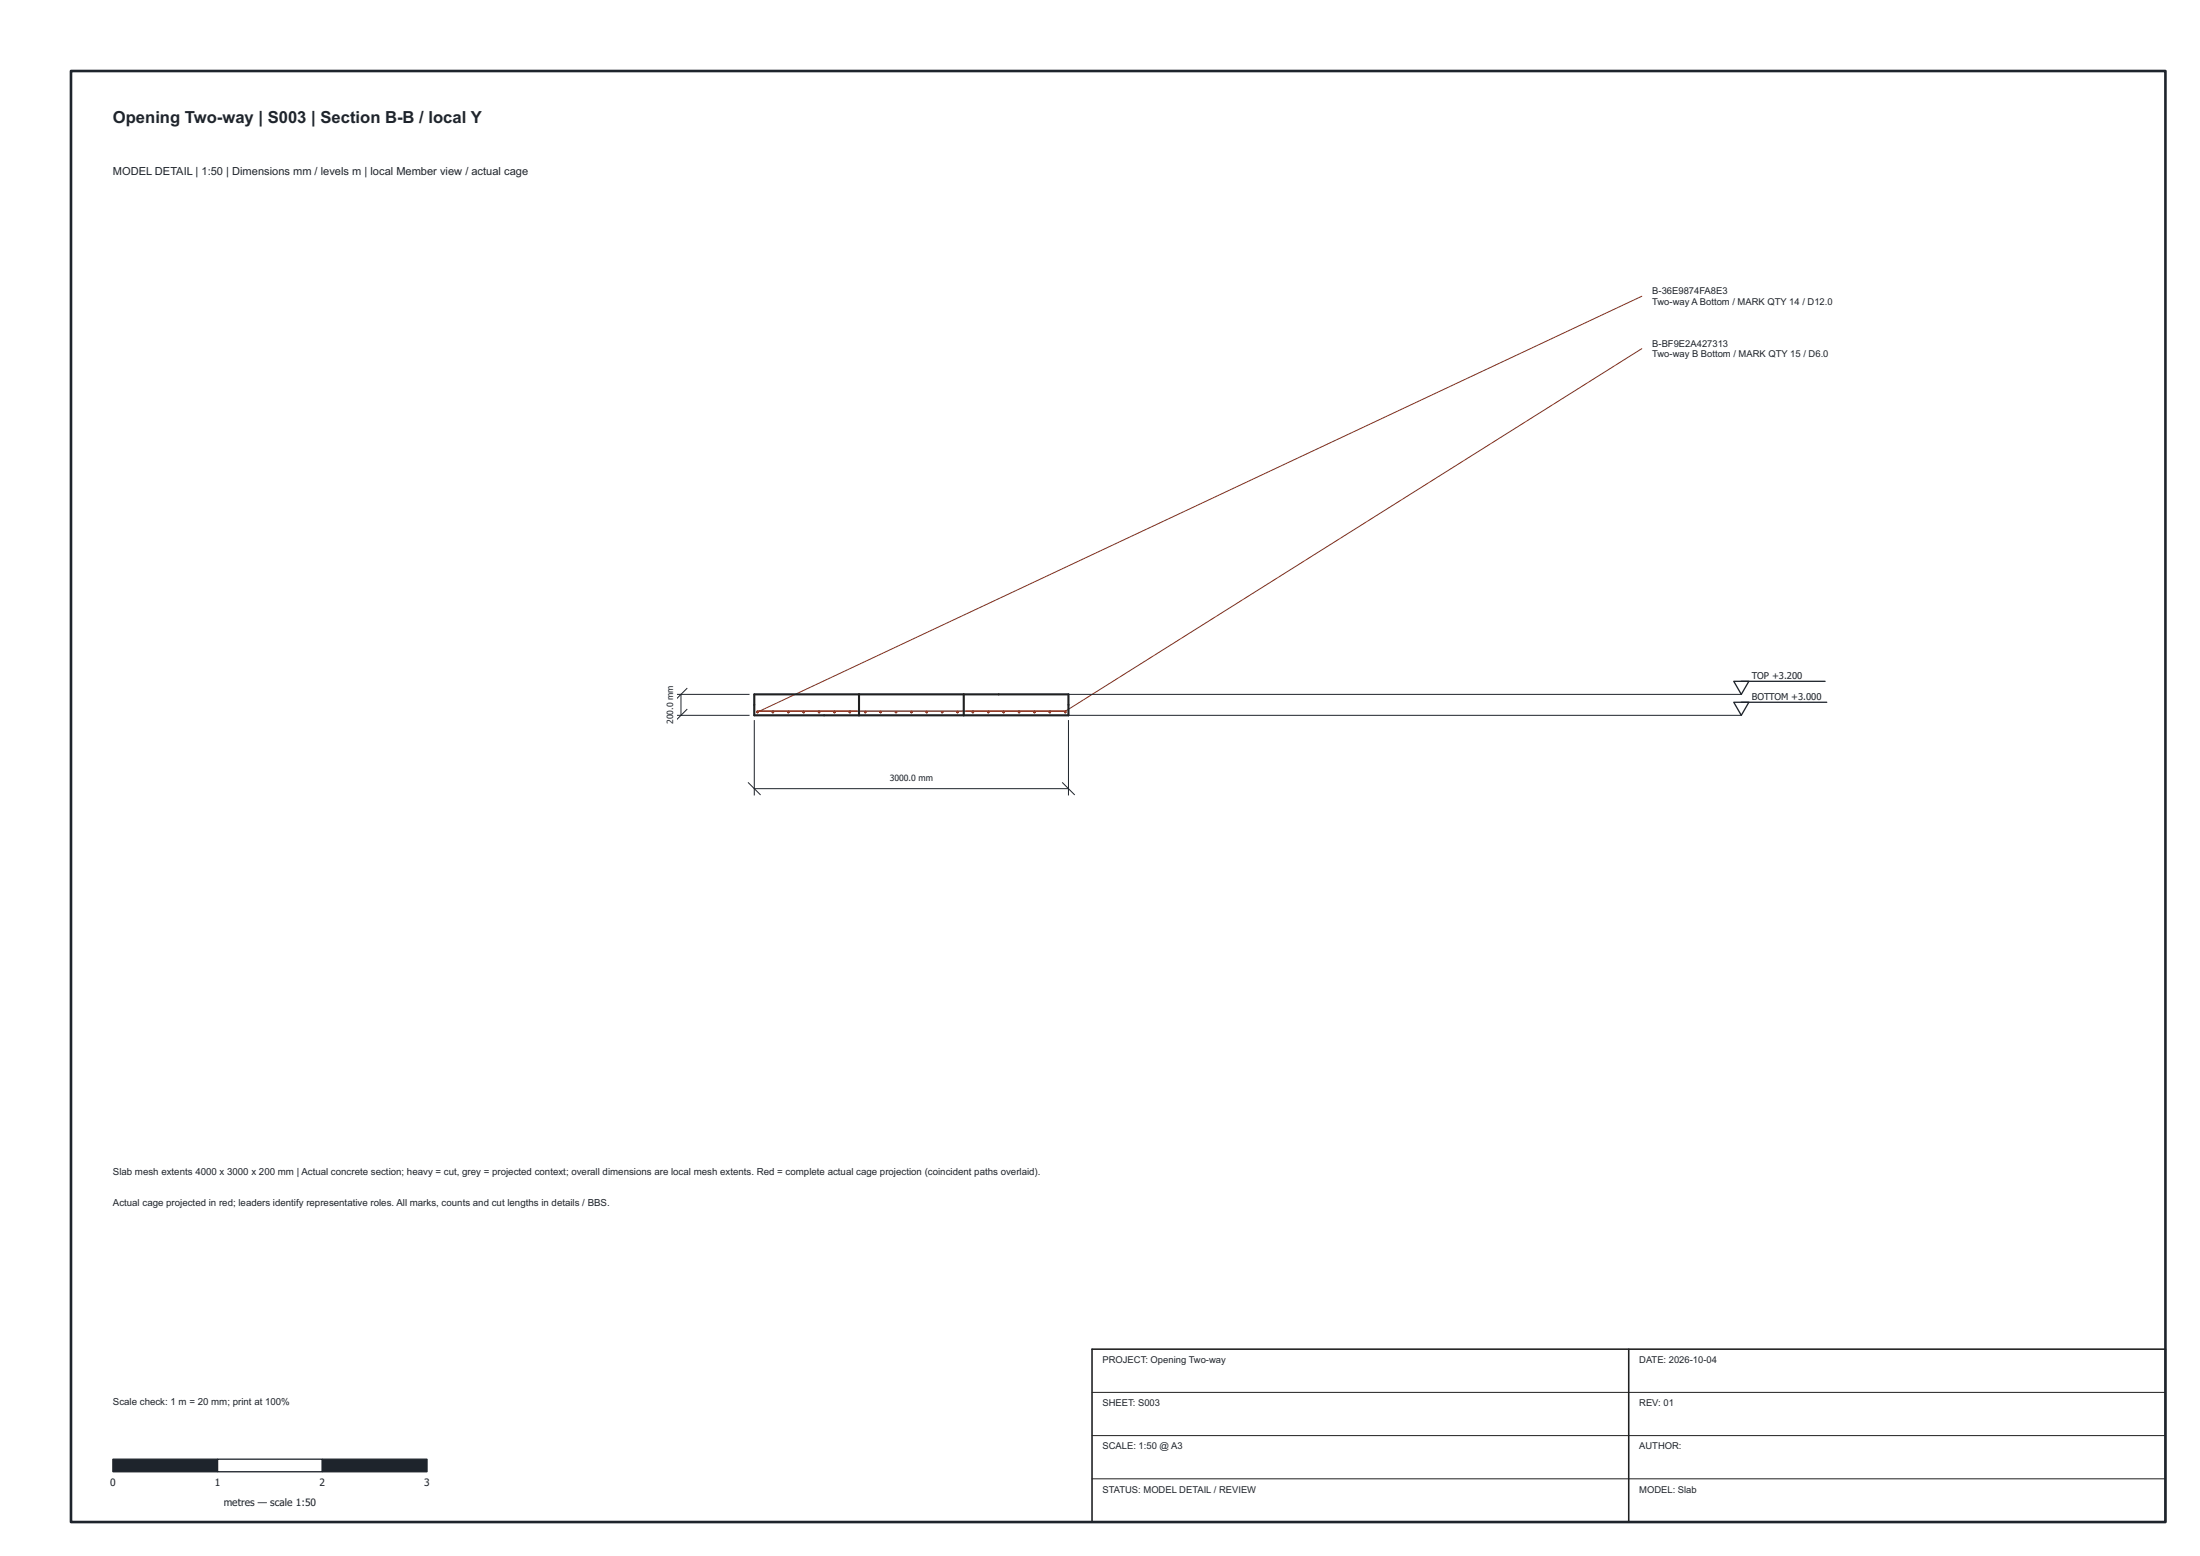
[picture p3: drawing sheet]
<svg xmlns="http://www.w3.org/2000/svg" width="420mm" height="297mm" viewBox="0 0 420 297" stroke-linecap="round" stroke-linejoin="round" font-family="sans-serif">
<path d="M144.1 132.6h60v4h-60zM164.1 132.6v4M184.1 132.6v4" fill="none" stroke="#aaa" stroke-width=".19"/>
<path d="M313.6 56.6l-168.9 79.3M313.6 66.6l-110.1 69.2" fill="none" stroke="#8c301b" stroke-width=".19"/>
<path d="M208.6 265.8h205M208.6 274.1h205M208.6 282.3h205" fill="none" stroke="#202020" stroke-width=".19"/>
<g fill="none" stroke="#8c301b" stroke-width=".25">
<path d="M144.6 135.8h58.9"/>
<circle cx="144.7" cy="135.9" r=".12"/>
<circle cx="147.6" cy="135.9" r=".12"/>
<circle cx="150.6" cy="135.9" r=".12"/>
<circle cx="153.5" cy="135.9" r=".12"/>
<circle cx="156.4" cy="135.9" r=".12"/>
<circle cx="159.4" cy="135.9" r=".12"/>
<circle cx="162.3" cy="135.9" r=".12"/>
<circle cx="165.2" cy="135.9" r=".12"/>
<circle cx="168.2" cy="135.9" r=".12"/>
<circle cx="171.1" cy="135.9" r=".12"/>
<circle cx="174.1" cy="135.9" r=".12"/>
<circle cx="177" cy="135.9" r=".12"/>
<circle cx="179.9" cy="135.9" r=".12"/>
<circle cx="182.9" cy="135.9" r=".12"/>
<circle cx="185.8" cy="135.9" r=".12"/>
<circle cx="188.7" cy="135.9" r=".12"/>
<circle cx="191.7" cy="135.9" r=".12"/>
<circle cx="194.6" cy="135.9" r=".12"/>
<circle cx="197.6" cy="135.9" r=".12"/>
<circle cx="200.5" cy="135.9" r=".12"/>
<circle cx="203.4" cy="135.9" r=".12"/>
</g>
<path d="M144.1 132.6h60v4h-60zM164.1 132.6v4M184.1 132.6v4" fill="none" stroke="#202020" stroke-width=".4"/>
<path d="M208.6 257.6h205v33h-205zM311.1 257.6v33" fill="none" stroke="#202020" stroke-width=".3"/>
<path d="M21.6 278.6h20v2.4h-20z" fill="#1e242c" stroke="#1e242c" stroke-width=".25"/>
<path d="M41.6 278.6h20v2.4h-20z" fill="#fff" stroke="#1e242c" stroke-width=".25"/>
<path d="M61.6 278.6h20v2.4h-20z" fill="#1e242c" stroke="#1e242c" stroke-width=".25"/>
<path d="M144.1 137.6v14.2M204.1 137.6v14.2M142.9 149.4l2.3 2.3M144.1 150.6h60M202.9 149.4l2.3 2.3" fill="none" stroke="#1e242c" stroke-width=".19"/>
<path d="M166.9 147h14.3v2.8h-14.3z" fill="#fff"/>
<path d="M128.9 136.6h14.2M128.9 132.6h14.2M130.1 132.6v4M131.2 135.4l-2.3 2.3M131.2 131.4l-2.3 2.3" fill="none" stroke="#1e242c" stroke-width=".19"/>
<path d="M126.5 128.1h2.8v12.9h-2.8z" fill="#fff"/>
<path d="M204.1 136.6h128.5M204.1 132.6h128.5" fill="none" stroke="#1e242c" stroke-width=".19"/>
<path d="M331.1 134.1h2.9l-1.4 2.5zM331.1 130.1h2.9l-1.4 2.5zM332.6 134.1h16.3M332.6 130.1h16" fill="none" stroke="#1e242c" stroke-width=".25"/>
<path d="M13.6 13.6h400v277h-400z" fill="none" stroke="#1e242c" stroke-width=".5"/>
<text font-size="3.2" fill="#1e242c" x="21.6" y="23.4">Opening Two-way | S003 | Section B-B / local Y</text>
<text font-size="2.1" fill="#1e242c" x="21.6" y="33.5">MODEL DETAIL | 1:50 | Dimensions mm / levels m | local Member view / actual cage</text>
<g font-size="1.9" fill="#1e242c">
<text x="21.6" y="224.2">Slab mesh extents 4000 x 3000 x 200 mm | Actual concrete section; heavy = cut, grey = projected context; overall dimensions are local mesh extents. Red = complete actual cage projection (coincident paths overlaid).</text>
<text x="21.6" y="230.2">Actual cage projected in red; leaders identify representative roles. All marks, counts and cut lengths in details / BBS.</text>
<text x="21.6" y="268.2">Scale check: 1 m = 20 mm; print at 100%</text>
<text x="21" y="283.7">0</text>
<text x="41" y="283.7">1</text>
<text x="42.7" y="287.5">metres — scale 1:50</text>
<text x="61" y="283.7">2</text>
<text x="81" y="283.7">3</text>
</g>
<g font-size="1.8" fill="#1e242c">
<text x="315.6" y="56.2">B-36E9874FA8E3</text>
<text x="315.6" y="58.2">Two-way A Bottom / MARK QTY 14 / D12.0</text>
<text x="315.6" y="66.2">B-BF9E2A427313</text>
<text x="315.6" y="68.2">Two-way B Bottom / MARK QTY 15 / D6.0</text>
<text x="334.6" y="129.7">TOP +3.200</text>
<text x="334.6" y="133.7">BOTTOM +3.000</text>
<text x="210.6" y="260.2">PROJECT: Opening Two-way</text>
<text x="313.1" y="260.2">DATE: 2026-10-04</text>
<text x="210.6" y="268.4">SHEET: S003</text>
<text x="313.1" y="268.4">REV: 01</text>
<text x="210.6" y="276.7">SCALE: 1:50 @ A3</text>
<text x="313.1" y="276.7">AUTHOR:</text>
<text x="210.6" y="284.9">STATUS: MODEL DETAIL / REVIEW</text>
<text x="313.1" y="284.9">MODEL: Slab</text>
</g>
<g font-size="1.6" fill="#1e242c">
<text x="128.6" y="138.3" transform="rotate(-90 128.6 138.3)">200.0 mm</text>
<text x="169.9" y="149.1">3000.0 mm</text>
</g>
</svg>
